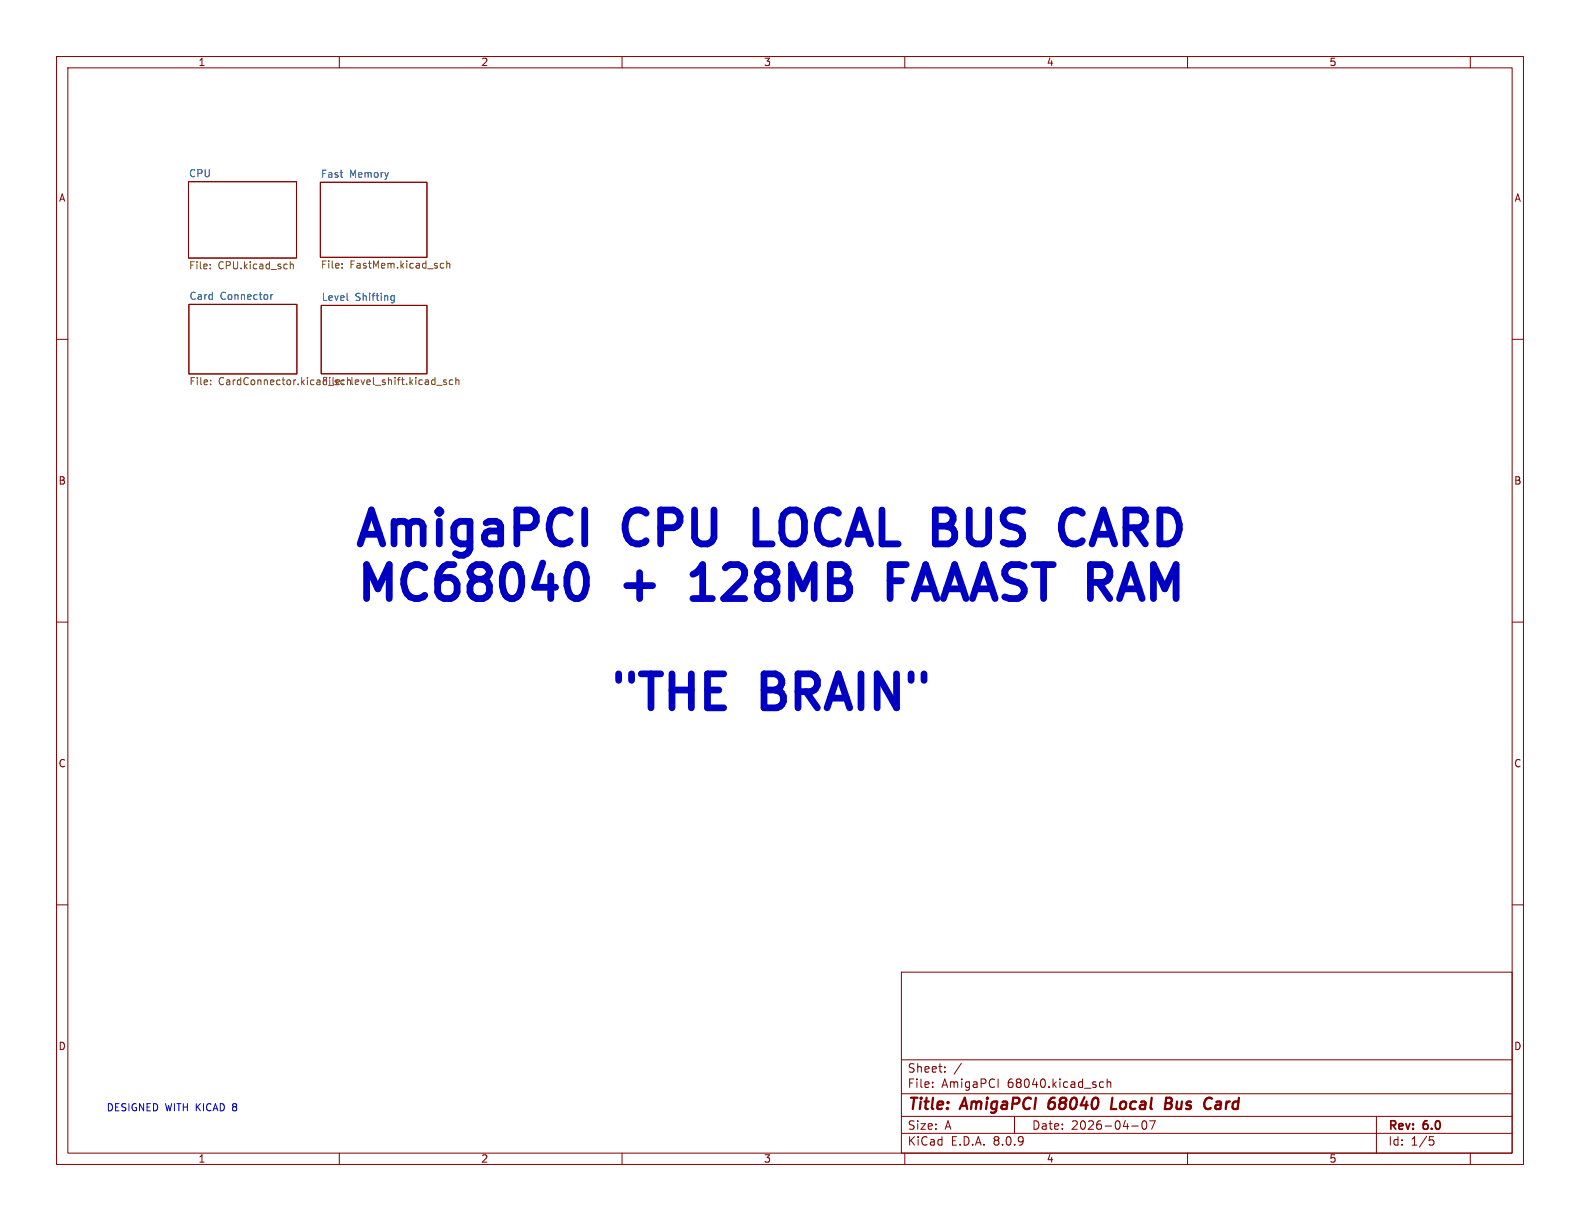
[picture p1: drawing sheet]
<svg xmlns="http://www.w3.org/2000/svg" width="279mm" height="216mm" viewBox="0 0 279 216" stroke-linecap="round" stroke-linejoin="round" font-family="sans-serif">
<g fill="none" stroke="#840000" stroke-width=".18">
<path d="M10 10h259.4v195.9h-259.4zM12 12h255.4v191.9h-255.4zM60 10v2M110 10v2M160 10v2M210 10v2M260 10v2M33.3 32.1h19.1v13.5h-19.1zM56.6 32.2h18.9v13.3h-18.9zM33.4 53.8h19.1v12.3h-19.1zM56.8 54h18.7v12.1h-18.7zM10 60h2"/>
<path d="M267.4 60h2M10 110h2M267.4 110h2M10 160h2M159.4 171.9h108v32h-108zM267.4 160h2M159.4 197.4h108M159.4 193.4h108M159.4 187.4h108M164.9 192.1v.2M164.9 191.4v.1M167.1 189.4v.2"/>
<path d="M167.1 188.7v.1M170 188l-1.3 1.9M176.5 190.8v1.5M179.4 197.4v3M194.4 192l.3 .3 .4-.1M195.1 191.4l-.4-.1-.3 .3M195.8 191.4l.2-.1 .4 .1v.9M195.8 190.8v1.5M200.1 199.1h1.2M202.1 198.3l.2-.1a.81 .81 0 0 1 .6 .6 .81 .81 0 0 1-.3 .8l-.2 .1a.81 .81 0 0 1-.3-1.4zM203.3 198.2h1l-.7 1.5M243.4 197.4v6.5"/>
<path d="M60 203.9v2M110 203.9v2M159.4 200.4h108M160 203.9v2M210 203.9v2M252.8 201h.7M252.9 201.6h.4l.3 .2-.2 .6-.5 .1M260 203.9v2"/>
</g>
<path d="M185.6 194.6l-.2 1.1 .3 .4M185.7 195l-.3 .2M196.7 194.1l-.2 2h.9M206.1 195.1h.7M206.2 194.1h.7a.49 .49 0 0 1 .3 .5 .49 .49 0 0 1-.4 .5M206.8 195.1l.3 .1a.58 .58 0 0 1-.4 .9h-.7M215.7 194.8l-.6 .1M215.7 195.3h-.5a.4 .4 0 0 0-.3 .4 .4 .4 0 0 0 .2 .4h.5" fill="none" stroke="#840000" stroke-width=".4"/>
<g fill="none" stroke="#725600" stroke-width=".18">
<path d="M37.2 47.4v.1M37.2 46.8v.1M51.3 46.3v1.2M51.3 46.8l.2-.1 .3 .1 .1 .7M60.5 47.3v.1M60.5 46.6v.1M78.1 46.6h.4M78.5 47.3l-.4 .1M79 46.7l.2-.1h.3v.8M79 46.1v1.3M37.2 67.9v.1M37.2 67.2v.2"/>
<path d="M60.5 67.2h.4M60.6 67.9v.1M60.6 67.2v.1M60.9 68h-.4M61.4 66.8v1.2M61.6 67.2l-.2 .1M78.6 67.6h.3l.1 .2-.2 .2h-.2M78.6 67.2h.3M80.1 67.2h-.4l-.2 .2 .1 .5h.5M80.6 67.3l.2-.1h.3l.1 .8M80.6 66.7v1.3"/>
</g>
<path d="M47.9 52.1v.8M48.3 52.1l-.4 .2M61.4 53.1h.2M69.2 53l.2 .1h.3M69.7 52.3v1l-.2 .2h-.3M69.7 52.3h-.3l-.2 .1" fill="none" stroke="#006464" stroke-width=".18"/>
<path d="M157.4 99.8v6M189.7 90.2h.6l.8 .3 .3 .2M191.4 95.6l-.3 .3-.8 .3h-.6M103.7 102.1a3.8 3.8 0 0 1-.9 3.5 1.37 1.37 0 0 1-2-.3M122.5 105.8h3.5M123.1 101.3l-.6 .3M157.4 102.7h2" fill="none" stroke="#0000c2" stroke-width="1.2"/>
<g font-size="8.4" fill="#0000c2">
<text x="61.9" y="98.3">AmigaPCI</text>
<text x="110.6" y="98.3">CPU</text>
<text x="135.9" y="98.3">LOCAL BUS</text>
<text x="194.9" y="98.3">CARD</text>
<text x="62.2" y="107.9">MC68040</text>
<text x="110.6" y="107.9">+</text>
<text x="125" y="107.9">128MB</text>
<text x="162" y="107.9">FAAAST RAM</text>
<text x="107.1" y="127.2">&quot;THE</text>
<text x="134.9" y="127.2">BRAIN&quot;</text>
</g>
<g font-size="2.8" fill="#840000">
<text x="160.4" y="196.8">Title:</text>
<text x="170.1" y="196.8">AmigaPCI</text>
<text x="186.3" y="196.8">68040</text>
<text x="198.1" y="196.8">Local</text>
<text x="208.5" y="196.8">Bus</text>
<text x="216.2" y="196.8">Card</text>
</g>
<g font-size="2.1" fill="#840000">
<text x="160.4" y="189.9">Sheet:</text>
<text x="160.4" y="192.6">File:</text>
<text x="166.5" y="192.6">AmigaPCI</text>
<text x="178.2" y="192.6">68040.kicad_sch</text>
<text x="160.4" y="202.8">KiCad</text>
<text x="160.4" y="200">Size:</text>
<text x="167.1" y="200">A</text>
<text x="168.1" y="202.8">E.D.A.</text>
<text x="175.7" y="202.8">8.0.9</text>
<text x="182.4" y="200">Date:</text>
<text x="189.4" y="200">2026-04-07</text>
<text x="245.4" y="200.2">Rev:</text>
<text x="245.4" y="202.8">Id:</text>
<text x="249.5" y="202.8">1/5</text>
<text x="251.8" y="200.2">6.0</text>
</g>
<g font-size="1.8" fill="#840000">
<text x="35" y="11.9">1</text>
<text x="85" y="11.9">2</text>
<text x="135" y="11.9">3</text>
<text x="185" y="11.9">4</text>
<text x="235" y="11.9">5</text>
<text x="10.3" y="35.9">A</text>
<text x="267.7" y="35.9">A</text>
<text x="10.3" y="85.9">B</text>
<text x="267.7" y="85.9">B</text>
<text x="10.3" y="135.9">C</text>
<text x="267.7" y="135.9">C</text>
<text x="10.3" y="185.9">D</text>
<text x="267.7" y="185.9">D</text>
<text x="35" y="205.8">1</text>
<text x="85" y="205.8">2</text>
<text x="135" y="205.8">3</text>
<text x="185" y="205.8">4</text>
<text x="235" y="205.8">5</text>
</g>
<g font-size="1.8" fill="#006464">
<text x="33.3" y="31.4">CPU</text>
<text x="56.7" y="31.5">Fast</text>
<text x="61.8" y="31.5">Memory</text>
<text x="33.4" y="53.1">Card</text>
<text x="38.9" y="53.1">Connector</text>
<text x="56.8" y="53.3">Level</text>
<text x="62.8" y="53.3">Shifting</text>
</g>
<g font-size="1.8" fill="#725600">
<text x="33.3" y="47.9">File:</text>
<text x="38.6" y="47.9">CPU.kicad_sch</text>
<text x="56.7" y="47.8">File:</text>
<text x="61.9" y="47.8">FastMem.kicad_sch</text>
<text x="33.4" y="68.4">File:</text>
<text x="38.6" y="68.4">CardConnector.kicad_sch</text>
<text x="56.8" y="68.4">File:</text>
<text x="62" y="68.4">level_shift.kicad_sch</text>
</g>
<g font-size="1.8" fill="#0000c2">
<text x="18.8" y="196.7">DESIGNED WITH KICAD</text>
<text x="41.4" y="196.7">8</text>
</g>
</svg>
